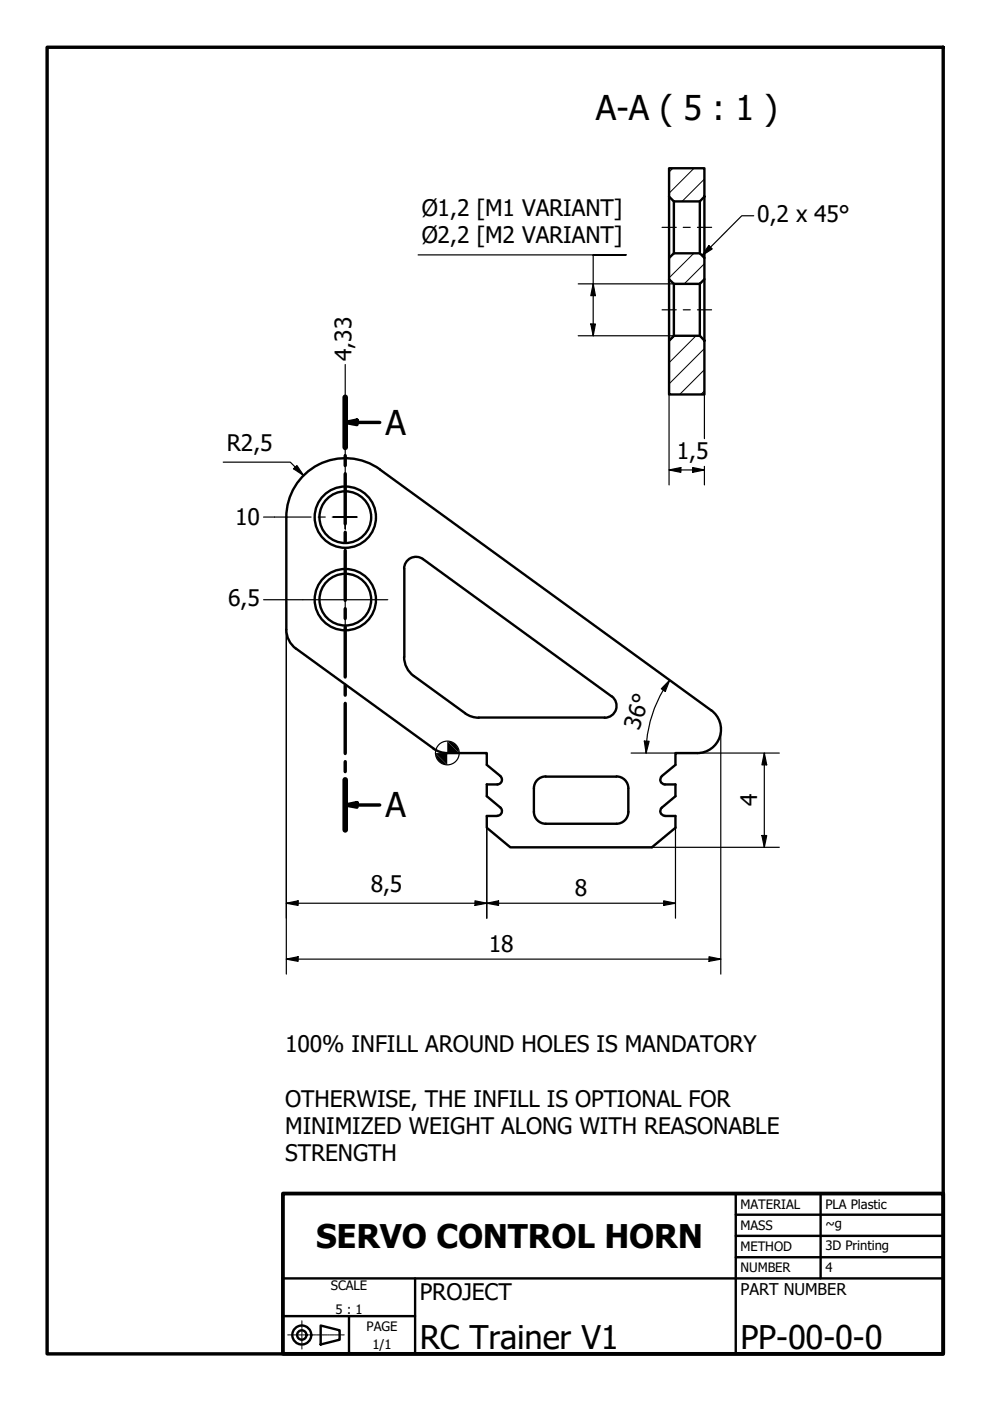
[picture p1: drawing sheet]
<svg xmlns="http://www.w3.org/2000/svg" width="210mm" height="297mm" viewBox="0 0 210 297" stroke-linecap="round" stroke-linejoin="round" font-family="sans-serif">
<!-- layer: Hatch (ISO) -->
<path d="M142.7 35.7l-.8 .8M147.2 35.7l-5.3 5.3M149.4 38l-4.8 4.7M147.1 53.7l-5.2 5.2M149.4 55.9l-4.3 4.3M143.1 71.2l-1.2 1.2M147.6 71.2l-5.7 5.7M149.4 78.4l-5.3 5.2M149.4 73.9l-7.5 7.5M149.4 82.9l-.8 .7" fill="none" stroke="#000" stroke-width=".21"/>
<!-- layer: Visible (ISO) -->
<g fill="none" stroke="#000" stroke-width=".51">
<path d="M141.9 35.7h7.5v6l-1 1h-5.5l-1-1zM141.9 41.7v13M141.9 59.2v13M142.9 42.7v11M148.4 42.7v11M149.4 41.7v13M149.4 59.2v13M141.9 72.2l1-1h5.5l1 1v11.4h-7.5zM142.9 60.2v11M148.4 60.2l1-1v-4.5l-1-1h-5.5l-1 1v4.5l1 1h5.5v11M60.7 109.6v23.9a5 5 0 0 0 2.1 4l29.5 21.5 1 .4 1 .2 8.9 .1v2.5l2.9 2.4a1 1 0 0 1 .3 1 1 1 0 0 1-.9 .7h-2.3v2.5l2.9 2.4a.99 .99 0 0 1 .3 1.1 .99 .99 0 0 1-1 .7M60.7 109.6a12.5 12.5 0 0 1 6.8-11.1 12.5 12.5 0 0 1 13.1 1.1l70.2 51a5 5 0 0 1 1.8 5.6 5 5 0 0 1-4.8 3.5h-4.6v2.5l-2.8 2.4a1 1 0 0 0-.3 1 1 1 0 0 0 .9 .7h2.2v2.5l-2.8 2.4a.99 .99 0 0 0-.3 1.1 .99 .99 0 0 0 .9 .7"/>
<path d="M85.7 139.3a5 5 0 0 0 2 4M85.7 120.6a2.52 2.52 0 0 1 4-2.1l40 29.1M85.7 120.6v18.7M87.8 143.3l11.2 8.2 1.5 .6 1 .1M101.5 152.1h26.7M129.7 147.6a2.52 2.52 0 0 1 .9 2.8 2.52 2.52 0 0 1-2.4 1.8M105.5 173h-2.3v2.5l5 4.1h30l5-4.1v-2.5h-2.2M113.2 167.2v5M113.2 172.1a2.52 2.52 0 0 0 2.5 2.6h15a2.52 2.52 0 0 0 2.5-2.6M115.7 164.7h15M115.7 164.6a2.52 2.52 0 0 0-2.5 2.5M130.7 164.6a2.52 2.52 0 0 1 2.5 2.5"/>
<path d="M133.2 167.2v5"/>
<circle cx="73.2" cy="109.7" r="6.5"/>
<circle cx="73.2" cy="109.7" r="5.5"/>
<circle cx="73.2" cy="127.1" r="6.5"/>
<circle cx="73.2" cy="127.1" r="5.5"/>
</g>
<!-- layer: Section Line (ISO) -->
<g fill="none" stroke="#000" stroke-width=".72">
<path d="M73.2 89.6l2.5-.5v.9zM73.2 84.2v10.7M73.2 96.6v2.1M73.2 89.6h7.3M73.2 100.4v10.7M73.2 112.8v2.1M73.2 116.7v10.6M73.2 129.1v2M73.2 132.9v10.6M73.2 145.3v2.1M73.2 149.1v10.7M73.2 170.7l2.5-.5v.9z"/>
<path d="M73.2 161.5v2.1M73.2 165.3v10.7M73.2 170.7h7.3"/>
</g>
<path d="M73.2 84.2v10.7M73.2 165.3v10.7" fill="none" stroke="#000" stroke-width="1.2"/>
<g fill="#000">
<path d="M73.2 89.6l2.5-.5v.9z" fill-rule="evenodd"/>
<path d="M73.2 170.7l2.5-.5v.9z" fill-rule="evenodd"/>
</g>
<!-- layer: Title (ISO) -->
<g fill="none" stroke="#000" stroke-width=".51">
<path d="M156 257.5h44M156 253.1v33.9M174 253.1v17.9M60 279h28M60 271h140M74 279v8M88 271v16M156 266.6h44M156 262h44M68 281l4 1.1v1.9l-4 1.1z"/>
<circle cx="64" cy="283" r="2.01"/>
<circle cx="64" cy="283" r=".99"/>
</g>
<g fill="none" stroke="#000" stroke-width=".21">
<path d="M61 283h.4M61.6 283h.2M61.9 283h.9M62.9 283h.2M63.2 283h.9M64 280v.4M64 280.5v.2M64 280.8v.8M64 281.8v.1M64 282.1v.8M64 282.9v.3M64 283.2v.8"/>
<path d="M64 284.1v.2M64 284.4v.8M64 285.4v.1M64 285.7v.3M64.2 283h.2M64.6 283h.8M65.6 283h.2M65.9 283h.9M66.9 283h.2M67.2 283h.9M68.2 283h.3M68.5 283h.9"/>
<path d="M69.6 283h.2M69.9 283h.9M70.9 283h.2M71.2 283h.9M72.2 283h.2M72.6 283h.4"/>
</g>
<path d="M60 253.1h140v33.9h-140z" fill="none" stroke="#000" stroke-width=".8"/>
<!-- layer: Border (ISO) -->
<path d="M10 10h190v277h-190z" fill="none" stroke="#000" stroke-width=".72"/>
<!-- layer: Center Mark (ISO) -->
<path d="M73.2 94.6v7.8M58.2 109.6h7.8M67.5 109.6h1.5M70.4 109.6h2.8h-2.5M73.2 106.9v2.7v-2.5M73.2 112.2v-2.6v2.6M73.2 118.1v18M73.2 103.9v1.5M75.7 109.6h-2.5h2.5M64.2 127.2h18" fill="none" stroke="#000" stroke-width=".25"/>
<!-- layer: Dimension (ISO) -->
<g fill="none" stroke="#000" stroke-width=".25">
<path d="M88.6 54h44.2h-7v17.2M73.2 77.3v17.3M122.6 60.2h20.3M122.6 71.2h20.3M125.3 68.7h.9l-.4 2.5zM125.8 60.2l.4 2.5h-.9zM47.3 98h14.3l2.8 2.8M62.2 99.4l.7-.7 1.5 2.1zM141.9 99.6l2.5-.5v1zM141.9 99.6h7.5M141.9 83.6v19.2M146.9 99.1l2.5 .5-2.5 .5z"/>
<path d="M149.4 83.6v9.4M149.4 98.9v3.9M55.9 109.6h2.3M55.9 127.2h8.3M60.7 133.5v73M133.8 159.7h31.4M136.6 157.1l1 .1-.6 2.5zM140.6 146.3a26.2 26.2 0 0 0-3.6 13.4M142 144.2l-.9 2.4-.9-.6zM142 144.2l-1.4 2.1M152.8 154.2v52.3M162.1 159.7l.5 2.5h-1.1z"/>
<path d="M162.1 159.7v19.9M103.2 175.5v19.2M138.2 179.6h27M143.2 175.5v19.2M161.5 177.2h1.1l-.5 2.4zM60.7 191.5l2.5-.5v1zM60.7 191.5h82.5M100.7 191l2.5 .5-2.5 .5zM103.2 191.5l2.5-.5v1zM140.7 191l2.5 .5-2.5 .5zM60.7 203.4l2.5-.6v1zM60.7 203.4h92.1"/>
<path d="M150.3 202.8l2.5 .6-2.5 .4z"/>
<circle cx="94.8" cy="159.6" r="2.52"/>
</g>
<g fill="#000">
<path d="M125.3 68.7h.9l-.4 2.5z" fill-rule="evenodd"/>
<path d="M125.8 60.2l.4 2.5h-.9z" fill-rule="evenodd"/>
<path d="M62.2 99.4l.7-.7 1.5 2.1z" fill-rule="evenodd"/>
<path d="M141.9 99.6l2.5-.5v1z" fill-rule="evenodd"/>
<path d="M146.9 99.1l2.5 .5-2.5 .5z" fill-rule="evenodd"/>
<path d="M92.3 159.7l2.5 2.5a2.53 2.53 0 0 1-2.5-2.5z" fill-rule="evenodd"/>
<path d="M94.8 157.2l2.5 2.5h-5l2.5 2.5z" fill-rule="evenodd"/>
<path d="M94.8 157.2a2.46 2.46 0 0 1 2.5 2.5z" fill-rule="evenodd"/>
<path d="M136.6 157.1l1 .1-.6 2.5z" fill-rule="evenodd"/>
<path d="M142 144.2l-.9 2.4-.9-.6z" fill-rule="evenodd"/>
<path d="M161.5 177.2h1.1l-.5 2.4z" fill-rule="evenodd"/>
<path d="M162.1 159.7l.5 2.5h-1.1z" fill-rule="evenodd"/>
<path d="M60.7 191.5l2.5-.5v1z" fill-rule="evenodd"/>
<path d="M100.7 191l2.5 .5-2.5 .5z" fill-rule="evenodd"/>
<path d="M103.2 191.5l2.5-.5v1z" fill-rule="evenodd"/>
<path d="M140.7 191l2.5 .5-2.5 .5z" fill-rule="evenodd"/>
<path d="M60.7 203.4l2.5-.6v1z" fill-rule="evenodd"/>
<path d="M150.3 202.8l2.5 .6-2.5 .4z" fill-rule="evenodd"/>
</g>
<!-- layer: Centerline (ISO) -->
<path d="M140.4 48.2h3M144.9 48.2h1.4M147.9 48.2h3M140.4 65.7h3M144.9 65.7h1.4M147.9 65.7h3" fill="none" stroke="#000" stroke-width=".25"/>
<!-- layer: Symbol (ISO) -->
<path d="M150.3 52.1l.7 .7-2.2 1.4zM159.8 45.7h-2.5l-8.5 8.5" fill="none" stroke="#000" stroke-width=".25"/>
<path d="M150.3 52.1l.7 .7-2.2 1.4z" fill-rule="evenodd" fill="#000"/>
<g font-size="7.2">
<text x="126.4" y="25.5">A-A ( 5 : 1 )</text>
<text x="81.7" y="92.2">A</text>
<text x="81.7" y="173.3">A</text>
</g>
<g font-size="6.9">
<text x="67" y="264.5">SERVO CONTROL HORN</text>
<text x="89" y="285.9">RC Trainer V1</text>
<text x="157" y="285.9">PP-00-0-0</text>
</g>
<g font-size="4.8">
<text x="89.4" y="45.8">Ø1,2 [M1 VARIANT]</text>
<text x="160.6" y="47.1">0,2 x 45°</text>
<text x="89.4" y="51.6">Ø2,2 [M2 VARIANT]</text>
<text x="74.5" y="76.5" transform="rotate(-90 74.5 76.5)">4,33</text>
<text x="48.1" y="95.6">R2,5</text>
<text x="143.5" y="97.3">1,5</text>
<text x="49.8" y="111.4">10</text>
<text x="48.4" y="128.5">6,5</text>
<text x="135.6" y="154.9" transform="rotate(-73 135.6 154.9)">36°</text>
<text x="160.5" y="171" transform="rotate(-90 160.5 171)">4</text>
<text x="78.6" y="189.1">8,5</text>
<text x="121.9" y="189.9">8</text>
<text x="103.6" y="201.7">18</text>
<text x="60.5" y="223.1">100% INFILL AROUND HOLES IS MANDATORY</text>
<text x="60.5" y="234.6">OTHERWISE, THE INFILL IS OPTIONAL FOR</text>
<text x="60.5" y="240.4">MINIMIZED WEIGHT ALONG WITH REASONABLE</text>
<text x="60.5" y="246.2">STRENGTH</text>
<text x="89" y="275.6">PROJECT</text>
</g>
<text font-size="3.4" x="157" y="274.6">PART NUMBER</text>
<g font-size="2.8">
<text x="157" y="256.3">MATERIAL</text>
<text x="175" y="256.3">PLA Plastic</text>
<text x="157" y="260.8">MASS</text>
<text x="175" y="260.3">~g</text>
<text x="157" y="265.3">METHOD</text>
<text x="157" y="269.8">NUMBER</text>
<text x="175" y="265">3D Printing</text>
<text x="175" y="269.8">4</text>
<text x="70.1" y="273.6">SCALE</text>
<text x="71.2" y="278.5">5 : 1</text>
<text x="77.7" y="282.1">PAGE</text>
<text x="79" y="286.1">1/1</text>
</g>
</svg>
